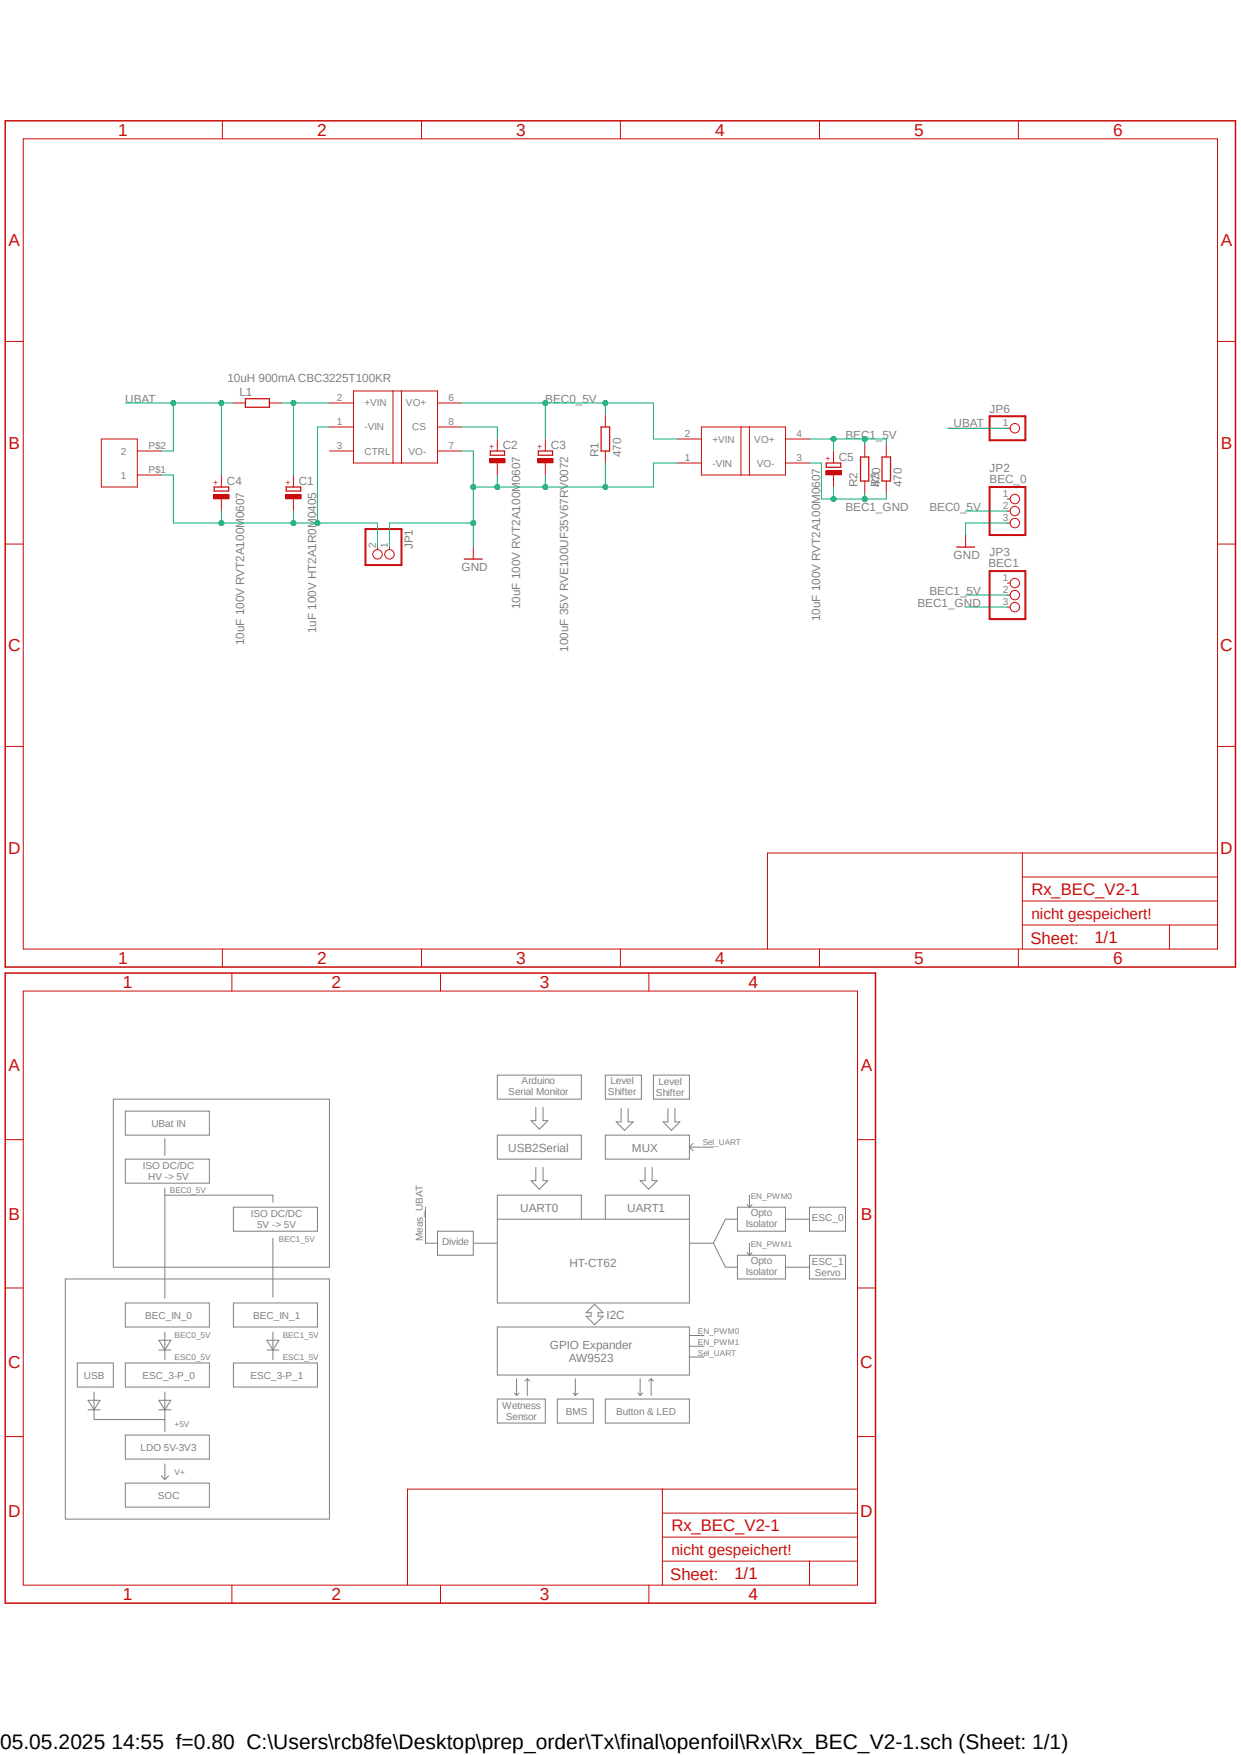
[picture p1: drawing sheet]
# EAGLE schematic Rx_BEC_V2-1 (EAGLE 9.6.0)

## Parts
C1  1uF 100V HT2A1R0M0405  CPOL-EU153CLV-0405  [153CLV-0405]
C2  10uF 100V RVT2A100M0607  CPOL-EU153CLV-0605  [153CLV-0605]
C3  100uF 35V RVE100UF35V67RV0072  CPOL-EU153CLV-0605  [153CLV-0605]
C4  10uF 100V RVT2A100M0607  CPOL-EU153CLV-0605  [153CLV-0605]
C5  10uF 100V RVT2A100M0607  CPOL-EU153CLV-0605  [153CLV-0605]
JP1  PINHD-1X2  [1X02]
JP2  BEC_0  PINHD-1X3  [1X03]
JP3  BEC1  PINHD-1X3  [1X03]
JP6  PINHD-1X1  [1X01]
L1  10uH 900mA CBC3225T100KR  R-EU_R1210  [R1210]
R1  470  R-EU_R0805  [R0805]
R2  470  R-EU_R0805  [R0805]
R3  470  R-EU_R0805  [R0805]
U$1  WJ126V-5.0-2P  [WJ126V-5.0-2P]
U$2  B0505S-1WR3  [B0505S-1WR3]
U$3  URB4805S-3WR3  [URB4805S-3WR3]

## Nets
BEC0_5V: C3.+ JP2.2 R1.2 U$2.2(+VIN) U$3.6(VO+)
BEC1_5V: C5.+ JP3.2 R2.2 R3.2 U$2.4(VO+)
BEC1_GND: C5.- JP3.3 R2.1 R3.1 U$2.3(VO-)
GND: C2.- C3.- JP1.1 JP2.3 R1.1 U$2.1(-VIN) U$3.7(VO-)
N$2: C1.+ L1.2 U$3.2(+VIN)
N$3: C1.- C4.- JP1.2 U$1.P$1 U$3.1(-VIN)
N$4: C2.+ U$3.8(CS)
UBAT: C4.+ JP6.1 L1.1 U$1.P$2
Unconnected: JP2.1 JP3.1 U$3.3(CTRL)

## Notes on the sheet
- Arduino
  Serial Monitor
- Level
  Shifter
- Level
  Shifter
- UBat IN
- Sel_UART
- USB2Serial | MUX
- ISO DC/DC
  HV -> 5V
- BEC0_5V
- EN_PWM0
- Meas_UBAT | UART0 | UART1
- Opto
  Isolator
- ESC_0
- ISO DC/DC
  5V -> 5V
- BEC1_5V | Divide
- EN_PWM1
- Opto
  Isolator
- HT-CT62
- ESC_1
  Servo
- BEC_IN_0 | BEC_IN_1
- I2C
- EN_PWM0
- BEC0_5V | BEC1_5V
- EN_PWM1
- GPIO Expander
  AW9523
- Sel_UART
- ESC0_5V | ESC1_5V
- USB | ESC_3-P_0 | ESC_3-P_1
- Wetness
  Sensor
- BMS | Button & LED
- +5V
- LDO 5V-3V3
- V+
- SOC
